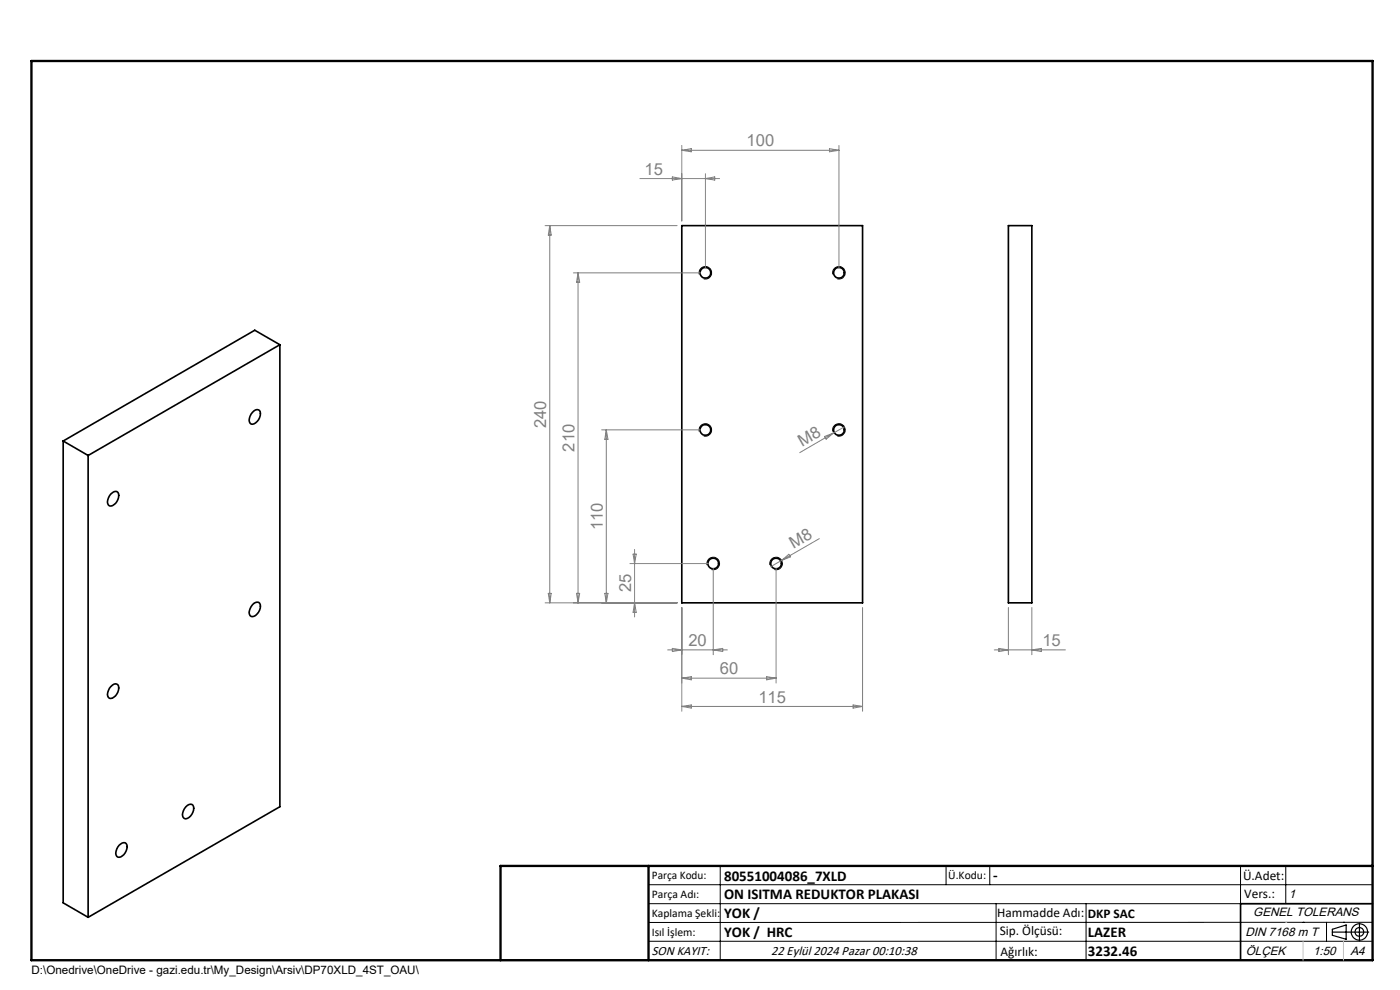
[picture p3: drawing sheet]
<svg xmlns="http://www.w3.org/2000/svg" width="297mm" height="210mm" viewBox="0 0 297 210" stroke-linecap="round" stroke-linejoin="round" font-family="sans-serif">
<g fill="none" stroke="#000" stroke-width=".35">
<path d="M144.6 47.9h38.4v80h-38.4zM213.9 47.9h5v80h-5zM59.4 73.1l-40.7 23.5M59.4 73.1v98l-40.7 23.5M59.4 73.1l-5.4-3-40.6 23.4M13.4 93.5l5.3 3.1M13.4 93.5v98l5.3 3.1M18.7 96.6v98M53.9 87.2a.83 .83 0 0 1 1.1-.2 .83 .83 0 0 1 .2 1.2 2.08 2.08 0 0 1-1.9 1.7 1.48 1.48 0 0 1 0-2.1zM23.5 104.8a1.09 1.09 0 0 1 1.5-.4 2.09 2.09 0 0 1-1.8 2.9 1.48 1.48 0 0 1 0-2.1zM53.9 128a.85 .85 0 0 1 1.1-.1 .85 .85 0 0 1 .2 1.1l-.1 .4a1.72 1.72 0 0 1-1.8 1.4 1.45 1.45 0 0 1 0-2.1zM23.5 145.7a1.06 1.06 0 0 1 1.5-.4 2.09 2.09 0 0 1-1.8 2.8 1.48 1.48 0 0 1 0-2.1z"/>
<path d="M25.3 179.3a1.09 1.09 0 0 1 1.5-.3 2.09 2.09 0 0 1-1.8 2.8 1.48 1.48 0 0 1 0-2.1zM39.4 171.2a.9 .9 0 0 1 .8-.6 .9 .9 0 0 1 .9 .5 2.38 2.38 0 0 1-1.7 2.6 1.05 1.05 0 0 1-.5-1.7zM291.2 191.7h-28v12"/>
<circle cx="149.6" cy="57.9" r="1.14"/>
<circle cx="178" cy="57.9" r="1.14"/>
<circle cx="149.6" cy="91.2" r="1.14"/>
<circle cx="178" cy="91.2" r="1.14"/>
<circle cx="151.3" cy="119.5" r="1.13"/>
<circle cx="164.6" cy="119.5" r="1.13"/>
</g>
<g fill="none" stroke="#000" stroke-width=".21">
<path d="M148.3 58.2a1.33 1.33 0 0 1 1.2-1.7 1.33 1.33 0 0 1 1.4 1.5 1.33 1.33 0 0 1-1.6 1.2M176.7 58.2a1.34 1.34 0 0 1 1.2-1.7 1.34 1.34 0 0 1 1.4 1.5 1.34 1.34 0 0 1-1.7 1.2M148.3 91.5a1.33 1.33 0 0 1 1.2-1.6 1.33 1.33 0 0 1 1.4 1.4 1.33 1.33 0 0 1-1.6 1.2M176.7 91.5a1.34 1.34 0 0 1 1.2-1.6 1.34 1.34 0 0 1 1.4 1.4 1.34 1.34 0 0 1-1.7 1.2M150 119.9a1.34 1.34 0 0 1 1.2-1.7 1.34 1.34 0 0 1 1.4 1.4 1.34 1.34 0 0 1-1.6 1.2M163.3 119.9a1.34 1.34 0 0 1 1.2-1.7 1.34 1.34 0 0 1 1.5 1.4 1.34 1.34 0 0 1-1.7 1.2M137.6 187.7h153.6M137.6 191.7h153.6M137.6 199.7h153.6M152.8 183.7v20M200.7 183.7v4M210 183.7v4"/>
<path d="M211.3 191.7v12M230.4 191.7v12M263.2 183.7v20M272.8 183.7v8M276.4 195.6h.1M281.4 195.6v4.1M285 195.6h.1M291.2 195.6l-153.6 .1"/>
</g>
<g fill="none" stroke="#000" stroke-width=".25">
<path d="M282.6 197.7h7.8M282.6 197.1l3-.9v3l-3-.8zM288.4 195.8v3.8M106.2 203.7h185"/>
<circle cx="288.4" cy="197.7" r="1.74"/>
<circle cx="288.4" cy="197.7" r=".93"/>
</g>
<g fill="none" stroke="#808080" stroke-width=".21">
<path d="M135.7 37.9h16.9M142.6 37.5l2 .4-2 .3zM144.6 30.9v16M144.6 31.9l2-.4v.7zM144.6 31.9h33.4M149.6 36.9v20M149.6 37.9l2-.4v.7zM176 31.5l2 .4-2 .3zM178 30.9v26M115.6 47.9h28.1M116.6 47.9v80M116.6 47.9l.3 2h-.6z"/>
<path d="M121.6 57.9h27M122.6 57.9v70M122.6 57.9l.4 2h-.7zM127.6 91.2h21M128.6 91.2v36.7M128.6 91.2l.4 2h-.7zM174.9 92.6l1.9-.7-1.5 1.3zM176.8 91.9l-7.1 4.1M179.1 90.5l-2.3 1.4M133.6 119.5h16.7M134.3 117.5h.7l-.4 2zM134.6 116.5v14.4"/>
<path d="M165.8 118.9l1.6-1.3 .3 .5zM173.8 114.3l-10.3 5.9M115.6 127.9h28.1M116.3 125.9h.6l-.3 2zM122.3 125.9h.7l-.4 2zM128.3 125.9h.7l-.4 2zM134.6 127.9l.4 2h-.7zM141.6 137.9h12.7M142.6 137.5l2 .4-2 .3zM144.6 128.9v22M151.3 120.5v18.4M151.3 137.9l2-.4v.7z"/>
<path d="M164.6 120.5v24.4M183 128.9v22M210.9 137.9h15.1M211.9 137.5l2 .4-2 .3zM213.9 128.9v10M218.9 128.9v10M218.9 137.9l2-.4v.7zM144.6 149.9h38.4M144.6 149.9l2-.4v.7zM144.6 143.9l2-.4v.7zM144.6 143.9h20M162.6 143.5l2 .4-2 .3z"/>
<path d="M181 149.5l2 .4-2 .3z"/>
</g>
<path d="M6.7 12.9h284.5v190.8h-284.5zM137.6 183.7v20M291.2 183.7h-185v20" fill="none" stroke="#000" stroke-width=".5"/>
<path d="M276.4 199.7v4M285 199.7v4" fill="none" stroke="#c0c0c0" stroke-width=".21"/>
<path d="M272.8 195.6h.1" fill="none" stroke="#c0c0c0" stroke-width=".25"/>
<g font-size="3.5" fill="#808080">
<text x="158.4" y="31.1">100</text>
<text x="136.8" y="37.1">15</text>
<text x="115.9" y="90.8" transform="rotate(-90 115.9 90.8)">240</text>
<text x="121.9" y="95.8" transform="rotate(-90 121.9 95.8)">210</text>
<text x="170.1" y="94.9" transform="rotate(-30 170.1 94.9)">M8</text>
<text x="127.9" y="112.5" transform="rotate(-90 127.9 112.5)">110</text>
<text x="168.4" y="116.5" transform="rotate(-30 168.4 116.5)">M8</text>
<text x="133.9" y="125.6" transform="rotate(-90 133.9 125.6)">25</text>
<text x="146" y="137.1">20</text>
<text x="221.1" y="137.1">15</text>
<text x="152.7" y="143.1">60</text>
<text x="160.9" y="149.1">115</text>
</g>
<g font-size="3.2">
<text x="153.6" y="186.8">80551004086_7XLD</text>
<text x="153.6" y="190.8">ON ISITMA REDUKTOR PLAKASI</text>
<text x="210.7" y="186.6">-</text>
<text x="153.6" y="194.8">YOK /</text>
<text x="153.6" y="198.8">YOK / HRC</text>
<text x="230.8" y="198.7">LAZER</text>
<text x="230.8" y="202.8">3232.46</text>
</g>
<g font-size="2.8">
<text x="263.7" y="186.7">Ü.Adet:</text>
<text x="263.9" y="190.5">Vers.:</text>
<text x="211.5" y="194.5">Hammadde Adı:</text>
<text x="230.8" y="194.7">DKP SAC</text>
<text x="138.3" y="202.6">SON KAYIT:</text>
<text x="163.6" y="202.6">22 Eylül 2024 Pazar 00:10:38</text>
<text x="212.1" y="198.4">Sip. Ölçüsü:</text>
<text x="212.2" y="202.7">Ağırlık:</text>
</g>
<g font-size="2.6">
<text x="273.4" y="190.4">1</text>
<text x="265.9" y="194.4">GENEL TOLERANS</text>
<text x="264.2" y="198.5">DIN 7168 m T</text>
<text x="264.3" y="202.6">ÖLÇEK</text>
<text x="278.5" y="202.6">1:50</text>
<text x="286.5" y="202.6">A4</text>
</g>
<g font-size="2.5">
<text x="138.3" y="186.4">Parça Kodu:</text>
<text x="138.3" y="190.5">Parça Adı:</text>
<text x="201.2" y="186.5">Ü.Kodu:</text>
<text x="138.3" y="194.5">Kaplama Şekli:</text>
<text x="138.3" y="198.6">Isıl İşlem:</text>
<text x="6.7" y="206.7">D:\Onedrive\OneDrive - gazi.edu.tr\My_Design\Arsiv\DP70XLD_4ST_OAU\</text>
</g>
</svg>
